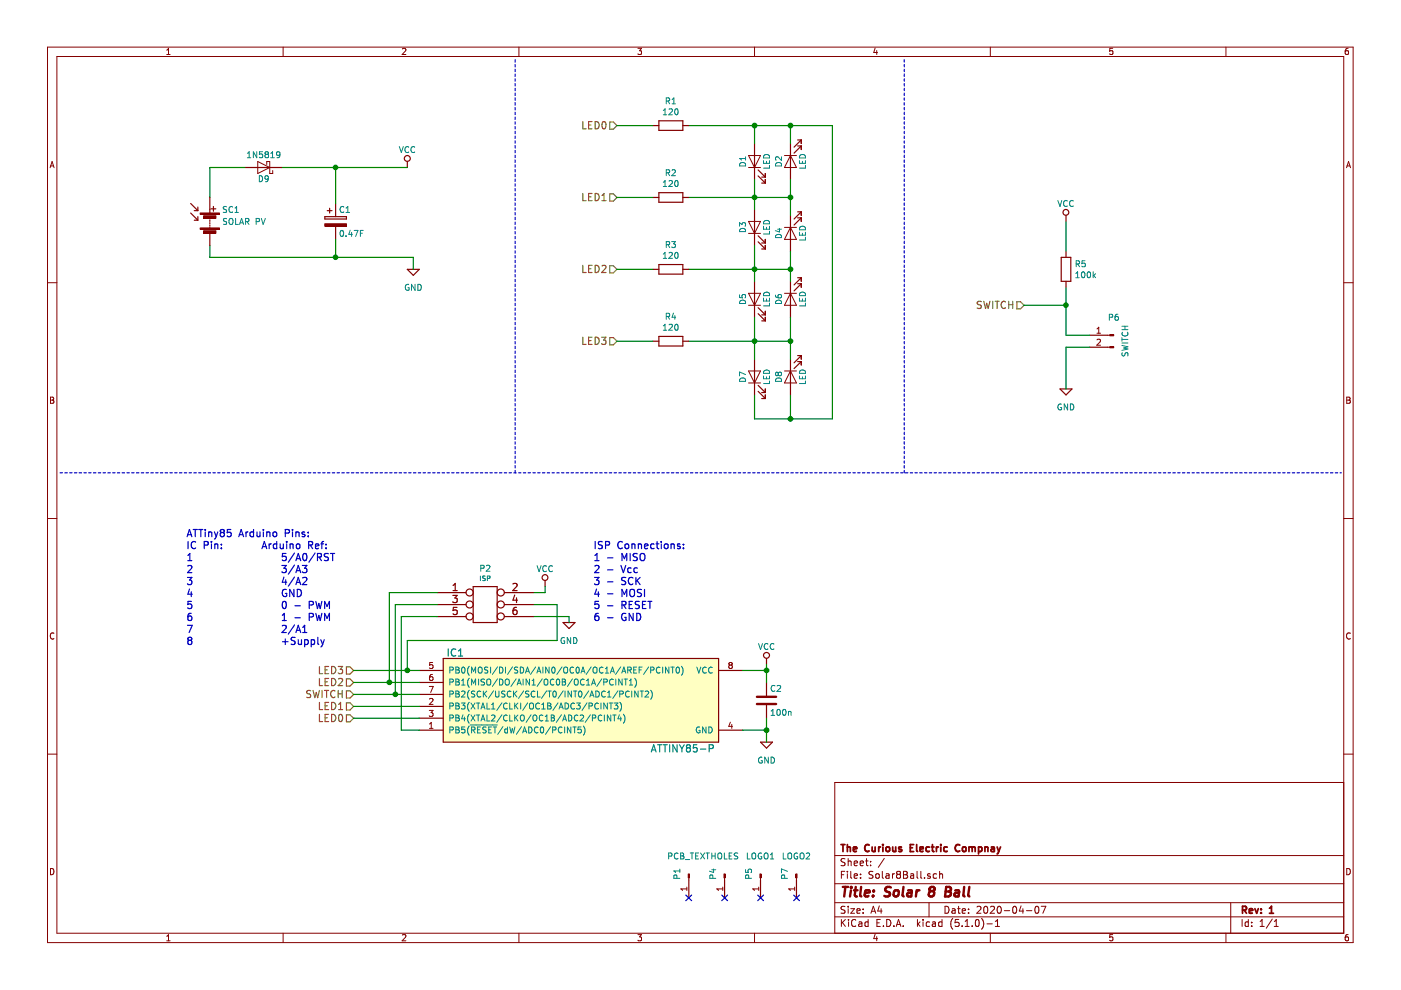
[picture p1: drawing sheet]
EESchema Schematic File Version 4
LIBS:SolarSpinner-rescue
LIBS:power
LIBS:device
LIBS:transistors
LIBS:conn
LIBS:regul
LIBS:74xx
LIBS:cmos4000
LIBS:adc-dac
LIBS:memory
LIBS:xilinx
LIBS:microcontrollers
LIBS:dsp
LIBS:microchip
LIBS:analog_switches
LIBS:motorola
LIBS:texas
LIBS:intel
LIBS:audio
LIBS:interface
LIBS:digital-audio
LIBS:philips
LIBS:display
LIBS:cypress
LIBS:siliconi
LIBS:opto
LIBS:atmel
LIBS:contrib
LIBS:valves
LIBS:Solar8Ball-cache
EELAYER 29 0
EELAYER END
$Descr A4 11693 8268
encoding utf-8
Sheet 1 1
Title "Solar 8 Ball"
Date "2020-04-07"
Rev "1"
Comp "The Curious Electric Compnay"
Comment1 ""
Comment2 ""
Comment3 ""
Comment4 ""
$EndDescr
$Comp
L Device:CP C1
U 1 1
P 2800 1850
F 0 "C1" H 2825 1950 50  0000 L CNN
F 1 "0.47F" H 2825 1750 50  0000 L CNN
F 2 "REInnovationFootprint:C_0_47F_SuperCap" H 2838 1700 50  0001 C CNN
F 3 "" H 2800 1850 50  0000 C CNN
F 4 "~" H 2800 1850 60  0001 C CNN "Notes"
F 5 "~" H 2800 1850 60  0001 C CNN "Description"
F 6 "~" H 2800 1850 60  0001 C CNN "Manufacturer"
F 7 "~" H 2800 1850 60  0001 C CNN "Manufacturer Part No"
F 8 "Aliexpress" H 2800 1850 60  0001 C CNN "Supplier 1"
F 9 "~" H 2800 1850 60  0001 C CNN "Supplier 1 Part No"
F 10 "0.4" H 2800 1850 60  0001 C CNN "Supplier 1 Cost"
F 11 "~" H 2800 1850 60  0001 C CNN "Supplier 2"
F 12 "~" H 2800 1850 60  0001 C CNN "Supplier 2 Part No"
F 13 "~" H 2800 1850 60  0001 C CNN "Supplier 2 Cost"
F 14 "~" H 2800 1850 60  0001 C CNN "Cost"
	1    2800 1850
	1    0    0    -1  
$EndComp
$Comp
L Connector:Conn_01x01_Male P5
U 1 1
P 6350 7300
F 0 "P5" H 6350 7400 50  0000 C CNN
F 1 "LOGO1" V 6200 7300 50  0000 C CNN
F 2 "CuriousElectric3:2020_04_14_CuriousElectricCompany_Logo_Round_15mm_BCu" H 6350 7300 50  0001 C CNN
F 3 "" H 6350 7300 50  0000 C CNN
	1    6350 7300
	0    -1   1    0   
$EndComp
$Comp
L Connector:Conn_01x01_Male P7
U 1 1
P 6650 7300
F 0 "P7" H 6650 7400 50  0000 C CNN
F 1 "LOGO2" V 6500 7300 50  0000 C CNN
F 2 "CuriousElectric3:TCEC_Words_13mm" H 6650 7300 50  0001 C CNN
F 3 "" H 6650 7300 50  0000 C CNN
	1    6650 7300
	0    -1   1    0   
$EndComp
$Comp
L matts_components:GND #PWR02
U 1 1
P 3450 2250
F 0 "#PWR02" H 3450 2000 50  0001 C CNN
F 1 "GND" H 3450 2100 50  0000 C CNN
F 2 "" H 3450 2250 50  0000 C CNN
F 3 "" H 3450 2250 50  0000 C CNN
	1    3450 2250
	1    0    0    -1  
$EndComp
Wire Wire Line
	1750 1650 1750 1400
Wire Wire Line
	1750 2050 1750 2150
Wire Wire Line
	2800 1700 2800 1400
Connection ~ 2800 1400
Wire Wire Line
	2800 2000 2800 2150
Connection ~ 2800 2150
Wire Wire Line
	3450 2150 3450 2250
NoConn ~ 6350 7500
NoConn ~ 6650 7500
Wire Wire Line
	2350 1400 2800 1400
$Comp
L power:VCC #PWR01
U 1 1
P 3400 1400
F 0 "#PWR01" H 3400 1250 50  0001 C CNN
F 1 "VCC" H 3400 1550 50  0000 C CNN
F 2 "" H 3400 1400 50  0000 C CNN
F 3 "" H 3400 1400 50  0000 C CNN
	1    3400 1400
	1    0    0    -1  
$EndComp
$Comp
L matts_components:ATTINY85-P IC1
U 1 1
P 3700 5500
F 0 "IC1" H 3800 5550 60  0000 C CNN
F 1 "ATTINY85-P" H 5700 4750 60  0000 C CNN
F 2 "REInnovationFootprint:DIP-8_300_ELL" H 3800 4750 60  0001 C CNN
F 3 "http://www.farnell.com/datasheets/1744708.pdf?_ga=2.238630600.937687315.1494695229-1523402957.1422198431" H 3700 5500 60  0001 C CNN
F 4 "~" H 3700 5500 60  0001 C CNN "Notes"
F 5 "8 Bit uP 20MHz" H 3700 5500 60  0001 C CNN "Description"
F 6 "ATMEL" H 3700 5500 60  0001 C CNN "Manufacturer"
F 7 "ATTINY85-20PU" H 3700 5500 60  0001 C CNN "Manufacturer Part No"
F 8 "Farnell" H 3700 5500 60  0001 C CNN "Supplier 1"
F 9 "1455162" H 3700 5500 60  0001 C CNN "Supplier 1 Part No"
F 10 "1.12" H 3700 5500 60  0001 C CNN "Supplier 1 Cost"
F 11 "~" H 3700 5500 60  0001 C CNN "Supplier 2"
F 12 "~" H 3700 5500 60  0001 C CNN "Supplier 2 Part No"
F 13 "~" H 3700 5500 60  0001 C CNN "Supplier 2 Cost"
F 14 "~" H 3700 5500 60  0001 C CNN "Cost"
	1    3700 5500
	1    0    0    -1  
$EndComp
$Comp
L Device:C C2
U 1 1
P 6400 5850
F 0 "C2" H 6425 5950 50  0000 L CNN
F 1 "100n" H 6425 5750 50  0000 L CNN
F 2 "REInnovationFootprint:C1_wide_lg_pad_2" H 6438 5700 50  0001 C CNN
F 3 "" H 6400 5850 50  0000 C CNN
F 4 "~" H 6400 5850 60  0001 C CNN "Notes"
F 5 "~" H 6400 5850 60  0001 C CNN "Description"
F 6 "~" H 6400 5850 60  0001 C CNN "Manufacturer"
F 7 "~" H 6400 5850 60  0001 C CNN "Manufacturer Part No"
F 8 "Rapid" H 6400 5850 60  0001 C CNN "Supplier 1"
F 9 "~" H 6400 5850 60  0001 C CNN "Supplier 1 Part No"
F 10 "0.07" H 6400 5850 60  0001 C CNN "Supplier 1 Cost"
F 11 "~" H 6400 5850 60  0001 C CNN "Supplier 2"
F 12 "~" H 6400 5850 60  0001 C CNN "Supplier 2 Part No"
F 13 "~" H 6400 5850 60  0001 C CNN "Supplier 2 Cost"
F 14 "~" H 6400 5850 60  0001 C CNN "Cost"
	1    6400 5850
	1    0    0    -1  
$EndComp
$Comp
L power:VCC #PWR07
U 1 1
P 6400 5550
F 0 "#PWR07" H 6400 5400 50  0001 C CNN
F 1 "VCC" H 6400 5700 50  0000 C CNN
F 2 "" H 6400 5550 50  0000 C CNN
F 3 "" H 6400 5550 50  0000 C CNN
	1    6400 5550
	1    0    0    -1  
$EndComp
$Comp
L matts_components:GND #PWR08
U 1 1
P 6400 6200
F 0 "#PWR08" H 6400 5950 50  0001 C CNN
F 1 "GND" H 6400 6050 50  0000 C CNN
F 2 "" H 6400 6200 50  0000 C CNN
F 3 "" H 6400 6200 50  0000 C CNN
	1    6400 6200
	1    0    0    -1  
$EndComp
Wire Wire Line
	6200 5600 6400 5600
Wire Wire Line
	6400 5550 6400 5600
Connection ~ 6400 5600
Wire Wire Line
	6200 6100 6400 6100
Wire Wire Line
	6400 6000 6400 6100
Connection ~ 6400 6100
$Comp
L matts_components:GND #PWR010
U 1 1
P 8900 3250
F 0 "#PWR010" H 8900 3000 50  0001 C CNN
F 1 "GND" H 8900 3100 50  0000 C CNN
F 2 "" H 8900 3250 50  0000 C CNN
F 3 "" H 8900 3250 50  0000 C CNN
	1    8900 3250
	1    0    0    -1  
$EndComp
$Comp
L power:VCC #PWR05
U 1 1
P 4550 4900
F 0 "#PWR05" H 4550 4750 50  0001 C CNN
F 1 "VCC" H 4550 5050 50  0000 C CNN
F 2 "" H 4550 4900 50  0000 C CNN
F 3 "" H 4550 4900 50  0000 C CNN
	1    4550 4900
	1    0    0    -1  
$EndComp
$Comp
L matts_components:GND #PWR06
U 1 1
P 4750 5200
F 0 "#PWR06" H 4750 4950 50  0001 C CNN
F 1 "GND" H 4750 5050 50  0000 C CNN
F 2 "" H 4750 5200 50  0000 C CNN
F 3 "" H 4750 5200 50  0000 C CNN
	1    4750 5200
	1    0    0    -1  
$EndComp
Wire Wire Line
	4450 5150 4750 5150
Wire Wire Line
	4450 4950 4550 4950
Wire Wire Line
	4550 4950 4550 4900
Wire Wire Line
	4450 5050 4650 5050
Wire Wire Line
	4650 5350 3400 5350
Wire Wire Line
	3400 5350 3400 5600
Connection ~ 3250 5700
Connection ~ 3300 5800
Connection ~ 3400 5600
Wire Wire Line
	3350 6100 3500 6100
$Comp
L Connector:Conn_01x01_Male P4
U 1 1
P 6050 7300
F 0 "P4" H 6050 7400 50  0000 C CNN
F 1 "HOLES" V 5900 7300 50  0000 C CNN
F 2 "REInnovationFootprint:PCB_Circle_100mm_BSS" H 6050 7300 50  0001 C CNN
F 3 "" H 6050 7300 50  0000 C CNN
F 4 "~" H 6050 7300 60  0001 C CNN "Description"
F 5 "~" H 6050 7300 60  0001 C CNN "Notes"
F 6 "~" H 6050 7300 60  0001 C CNN "Manufacturer"
F 7 "~" H 6050 7300 60  0001 C CNN "Manufacturer Part No"
F 8 "~" H 6050 7300 60  0001 C CNN "Supplier 1"
F 9 "~" H 6050 7300 60  0001 C CNN "Supplier 1 Part No"
F 10 "~" H 6050 7300 60  0001 C CNN "Supplier 2"
F 11 "~" H 6050 7300 60  0001 C CNN "Supplier 2 Part No"
F 12 "~" H 6050 7300 60  0001 C CNN "Cost"
	1    6050 7300
	0    -1   1    0   
$EndComp
NoConn ~ 6050 7500
Wire Wire Line
	4650 5050 4650 5350
Wire Wire Line
	3350 5150 3350 6100
Wire Wire Line
	3300 5050 3300 5800
Wire Wire Line
	3250 4950 3250 5700
Wire Notes Line
	500  3950 11200 3950
Wire Notes Line
	4300 3950 4300 500 
Text Notes 1550 5400 0    60   ~ 0
ATTiny85 Arduino Pins:\nIC Pin:       Arduino Ref:\n1                5/A0/RST\n2                3/A3\n3                4/A2\n4                GND\n5                0 - PWM\n6                1 - PWM\n7                2/A1\n8                +Supply
Text Notes 4950 5200 0    60   ~ 0
ISP Connections:\n1 - MISO\n2 - Vcc\n3 - SCK\n4 - MOSI\n5 - RESET\n6 - GND\n
Wire Wire Line
	4750 5150 4750 5200
Wire Wire Line
	6400 5600 6400 5700
Wire Wire Line
	6400 6100 6400 6200
Wire Wire Line
	1750 1400 2050 1400
Wire Wire Line
	1750 2150 2800 2150
Wire Wire Line
	3250 5700 3500 5700
Wire Wire Line
	3300 5800 3500 5800
Wire Wire Line
	3400 5600 3500 5600
Text HLabel 2950 6000 0    60   Input ~ 0
LED0
$Comp
L Device:Solar_Cells SC1
U 1 1
P 1750 1850
F 0 "SC1" H 1850 1950 50  0000 L CNN
F 1 "SOLAR PV" H 1850 1850 50  0000 L CNN
F 2 "REInnovationFootprint:PV_53x30mm_Area" V 1750 1910 50  0001 C CNN
F 3 "" V 1750 1910 50  0000 C CNN
F 4 "~" H 1750 1850 60  0000 C CNN "Notes"
F 5 "53x30mm 30mA 5V PV module" H 1750 1850 60  0001 C CNN "Description"
F 6 "~" H 1750 1850 60  0001 C CNN "Manufacturer"
F 7 "~" H 1750 1850 60  0001 C CNN "Manufacturer Part No"
F 8 "Aliexpress" H 1750 1850 60  0001 C CNN "Supplier 1"
F 9 "~" H 1750 1850 60  0001 C CNN "Supplier 1 Part No"
F 10 "0.7" H 1750 1850 60  0001 C CNN "Supplier 1 Cost"
F 11 "~" H 1750 1850 60  0001 C CNN "Supplier 2"
F 12 "~" H 1750 1850 60  0001 C CNN "Supplier 2 Part No"
F 13 "~" H 1750 1850 60  0001 C CNN "Supplier 2 Cost"
	1    1750 1850
	1    0    0    -1  
$EndComp
$Comp
L Connector:Conn_01x02_Male P6
U 1 1
P 9300 2800
F 0 "P6" H 9300 2950 50  0000 C CNN
F 1 "SWITCH" V 9200 2750 50  0000 C CNN
F 2 "REInnovationFootprint:TH_SW_SW200D" H 9300 2800 50  0001 C CNN
F 3 "" H 9300 2800 50  0000 C CNN
	1    9300 2800
	-1   0    0    -1  
$EndComp
$Comp
L Solar8Ball-rescue:LED-Device D2
U 1 1
P 6600 1350
F 0 "D2" H 6600 1450 50  0000 C CNN
F 1 "LED" H 6600 1250 50  0000 C CNN
F 2 "REInnovationFootprint:LED-5MM_larg_pad" H 6600 1350 50  0001 C CNN
F 3 "" H 6600 1350 50  0000 C CNN
F 4 "~" H 6600 1350 60  0000 C CNN "Notes"
F 5 "5mm White LED ?" H 6600 1350 60  0001 C CNN "Description"
F 6 "~" H 6600 1350 60  0001 C CNN "Manufacturer"
F 7 "~" H 6600 1350 60  0001 C CNN "Manufacturer Part No"
F 8 "Aliexpress" H 6600 1350 60  0001 C CNN "Supplier 1"
F 9 "~" H 6600 1350 60  0001 C CNN "Supplier 1 Part No"
F 10 "0.1" H 6600 1350 60  0001 C CNN "Supplier 1 Cost"
F 11 "~" H 6600 1350 60  0001 C CNN "Supplier 2"
F 12 "~" H 6600 1350 60  0001 C CNN "Supplier 2 Part No"
F 13 "~" H 6600 1350 60  0001 C CNN "Supplier 2 Cost"
	1    6600 1350
	0    -1   1    0   
$EndComp
$Comp
L Solar8Ball-rescue:LED-Device D3
U 1 1
P 6300 1900
F 0 "D3" H 6300 2000 50  0000 C CNN
F 1 "LED" H 6300 1800 50  0000 C CNN
F 2 "REInnovationFootprint:LED-5MM_larg_pad" H 6300 1900 50  0001 C CNN
F 3 "" H 6300 1900 50  0000 C CNN
F 4 "~" H 6300 1900 60  0000 C CNN "Notes"
F 5 "5mm White LED ?" H 6300 1900 60  0001 C CNN "Description"
F 6 "~" H 6300 1900 60  0001 C CNN "Manufacturer"
F 7 "~" H 6300 1900 60  0001 C CNN "Manufacturer Part No"
F 8 "Aliexpress" H 6300 1900 60  0001 C CNN "Supplier 1"
F 9 "~" H 6300 1900 60  0001 C CNN "Supplier 1 Part No"
F 10 "0.1" H 6300 1900 60  0001 C CNN "Supplier 1 Cost"
F 11 "~" H 6300 1900 60  0001 C CNN "Supplier 2"
F 12 "~" H 6300 1900 60  0001 C CNN "Supplier 2 Part No"
F 13 "~" H 6300 1900 60  0001 C CNN "Supplier 2 Cost"
	1    6300 1900
	0    -1   -1   0   
$EndComp
$Comp
L Solar8Ball-rescue:LED-Device D4
U 1 1
P 6600 1950
F 0 "D4" H 6600 2050 50  0000 C CNN
F 1 "LED" H 6600 1850 50  0000 C CNN
F 2 "REInnovationFootprint:LED-5MM_larg_pad" H 6600 1950 50  0001 C CNN
F 3 "" H 6600 1950 50  0000 C CNN
F 4 "~" H 6600 1950 60  0000 C CNN "Notes"
F 5 "5mm White LED ?" H 6600 1950 60  0001 C CNN "Description"
F 6 "~" H 6600 1950 60  0001 C CNN "Manufacturer"
F 7 "~" H 6600 1950 60  0001 C CNN "Manufacturer Part No"
F 8 "Aliexpress" H 6600 1950 60  0001 C CNN "Supplier 1"
F 9 "~" H 6600 1950 60  0001 C CNN "Supplier 1 Part No"
F 10 "0.1" H 6600 1950 60  0001 C CNN "Supplier 1 Cost"
F 11 "~" H 6600 1950 60  0001 C CNN "Supplier 2"
F 12 "~" H 6600 1950 60  0001 C CNN "Supplier 2 Part No"
F 13 "~" H 6600 1950 60  0001 C CNN "Supplier 2 Cost"
	1    6600 1950
	0    -1   1    0   
$EndComp
$Comp
L Solar8Ball-rescue:LED-Device D5
U 1 1
P 6300 2500
F 0 "D5" H 6300 2600 50  0000 C CNN
F 1 "LED" H 6300 2400 50  0000 C CNN
F 2 "REInnovationFootprint:LED-5MM_larg_pad" H 6300 2500 50  0001 C CNN
F 3 "" H 6300 2500 50  0000 C CNN
F 4 "~" H 6300 2500 60  0000 C CNN "Notes"
F 5 "5mm White LED ?" H 6300 2500 60  0001 C CNN "Description"
F 6 "~" H 6300 2500 60  0001 C CNN "Manufacturer"
F 7 "~" H 6300 2500 60  0001 C CNN "Manufacturer Part No"
F 8 "Aliexpress" H 6300 2500 60  0001 C CNN "Supplier 1"
F 9 "~" H 6300 2500 60  0001 C CNN "Supplier 1 Part No"
F 10 "0.1" H 6300 2500 60  0001 C CNN "Supplier 1 Cost"
F 11 "~" H 6300 2500 60  0001 C CNN "Supplier 2"
F 12 "~" H 6300 2500 60  0001 C CNN "Supplier 2 Part No"
F 13 "~" H 6300 2500 60  0001 C CNN "Supplier 2 Cost"
	1    6300 2500
	0    -1   -1   0   
$EndComp
$Comp
L Solar8Ball-rescue:LED-Device D6
U 1 1
P 6600 2500
F 0 "D6" H 6600 2600 50  0000 C CNN
F 1 "LED" H 6600 2400 50  0000 C CNN
F 2 "REInnovationFootprint:LED-5MM_larg_pad" H 6600 2500 50  0001 C CNN
F 3 "" H 6600 2500 50  0000 C CNN
F 4 "~" H 6600 2500 60  0000 C CNN "Notes"
F 5 "5mm White LED ?" H 6600 2500 60  0001 C CNN "Description"
F 6 "~" H 6600 2500 60  0001 C CNN "Manufacturer"
F 7 "~" H 6600 2500 60  0001 C CNN "Manufacturer Part No"
F 8 "Aliexpress" H 6600 2500 60  0001 C CNN "Supplier 1"
F 9 "~" H 6600 2500 60  0001 C CNN "Supplier 1 Part No"
F 10 "0.1" H 6600 2500 60  0001 C CNN "Supplier 1 Cost"
F 11 "~" H 6600 2500 60  0001 C CNN "Supplier 2"
F 12 "~" H 6600 2500 60  0001 C CNN "Supplier 2 Part No"
F 13 "~" H 6600 2500 60  0001 C CNN "Supplier 2 Cost"
	1    6600 2500
	0    -1   1    0   
$EndComp
$Comp
L Solar8Ball-rescue:LED-Device D7
U 1 1
P 6300 3150
F 0 "D7" H 6300 3250 50  0000 C CNN
F 1 "LED" H 6300 3050 50  0000 C CNN
F 2 "REInnovationFootprint:LED-5MM_larg_pad" H 6300 3150 50  0001 C CNN
F 3 "" H 6300 3150 50  0000 C CNN
F 4 "~" H 6300 3150 60  0000 C CNN "Notes"
F 5 "5mm White LED ?" H 6300 3150 60  0001 C CNN "Description"
F 6 "~" H 6300 3150 60  0001 C CNN "Manufacturer"
F 7 "~" H 6300 3150 60  0001 C CNN "Manufacturer Part No"
F 8 "Aliexpress" H 6300 3150 60  0001 C CNN "Supplier 1"
F 9 "~" H 6300 3150 60  0001 C CNN "Supplier 1 Part No"
F 10 "0.1" H 6300 3150 60  0001 C CNN "Supplier 1 Cost"
F 11 "~" H 6300 3150 60  0001 C CNN "Supplier 2"
F 12 "~" H 6300 3150 60  0001 C CNN "Supplier 2 Part No"
F 13 "~" H 6300 3150 60  0001 C CNN "Supplier 2 Cost"
	1    6300 3150
	0    -1   -1   0   
$EndComp
$Comp
L Solar8Ball-rescue:LED-Device D8
U 1 1
P 6600 3150
F 0 "D8" H 6600 3250 50  0000 C CNN
F 1 "LED" H 6600 3050 50  0000 C CNN
F 2 "REInnovationFootprint:LED-5MM_larg_pad" H 6600 3150 50  0001 C CNN
F 3 "" H 6600 3150 50  0000 C CNN
F 4 "~" H 6600 3150 60  0000 C CNN "Notes"
F 5 "5mm White LED ?" H 6600 3150 60  0001 C CNN "Description"
F 6 "~" H 6600 3150 60  0001 C CNN "Manufacturer"
F 7 "~" H 6600 3150 60  0001 C CNN "Manufacturer Part No"
F 8 "Aliexpress" H 6600 3150 60  0001 C CNN "Supplier 1"
F 9 "~" H 6600 3150 60  0001 C CNN "Supplier 1 Part No"
F 10 "0.1" H 6600 3150 60  0001 C CNN "Supplier 1 Cost"
F 11 "~" H 6600 3150 60  0001 C CNN "Supplier 2"
F 12 "~" H 6600 3150 60  0001 C CNN "Supplier 2 Part No"
F 13 "~" H 6600 3150 60  0001 C CNN "Supplier 2 Cost"
	1    6600 3150
	0    -1   1    0   
$EndComp
Wire Wire Line
	2800 2150 3450 2150
Wire Wire Line
	2800 1400 3400 1400
Text HLabel 2950 5900 0    60   Input ~ 0
LED1
Text HLabel 2950 5700 0    60   Input ~ 0
LED2
Text HLabel 2950 5600 0    60   Input ~ 0
LED3
Text HLabel 2950 5800 0    60   Input ~ 0
SWITCH
Text HLabel 5150 1050 0    60   Input ~ 0
LED0
Text HLabel 5150 1650 0    60   Input ~ 0
LED1
Text HLabel 5150 2250 0    60   Input ~ 0
LED2
Text HLabel 5150 2850 0    60   Input ~ 0
LED3
Text HLabel 8550 2550 0    60   Input ~ 0
SWITCH
$Comp
L Solar8Ball-rescue:LED-Device D1
U 1 1
P 6300 1350
F 0 "D1" H 6300 1450 50  0000 C CNN
F 1 "LED" H 6300 1250 50  0000 C CNN
F 2 "REInnovationFootprint:LED-5MM_larg_pad" H 6300 1350 50  0001 C CNN
F 3 "" H 6300 1350 50  0000 C CNN
F 4 "~" H 6300 1350 60  0000 C CNN "Notes"
F 5 "5mm White LED ?" H 6300 1350 60  0001 C CNN "Description"
F 6 "~" H 6300 1350 60  0001 C CNN "Manufacturer"
F 7 "~" H 6300 1350 60  0001 C CNN "Manufacturer Part No"
F 8 "Aliexpress" H 6300 1350 60  0001 C CNN "Supplier 1"
F 9 "~" H 6300 1350 60  0001 C CNN "Supplier 1 Part No"
F 10 "0.1" H 6300 1350 60  0001 C CNN "Supplier 1 Cost"
F 11 "~" H 6300 1350 60  0001 C CNN "Supplier 2"
F 12 "~" H 6300 1350 60  0001 C CNN "Supplier 2 Part No"
F 13 "~" H 6300 1350 60  0001 C CNN "Supplier 2 Cost"
	1    6300 1350
	0    -1   -1   0   
$EndComp
$Comp
L Device:D_Schottky D9
U 1 1
P 2200 1400
F 0 "D9" H 2200 1500 50  0000 C CNN
F 1 "1N5819" H 2200 1300 50  0000 C CNN
F 2 "REInnovationFootprint:TH_Diode_1" H 2200 1400 50  0001 C CNN
F 3 "" H 2200 1400 50  0000 C CNN
F 4 "~" H 2200 1400 60  0000 C CNN "Notes"
F 5 "~" H 2200 1400 60  0001 C CNN "Description"
F 6 "~" H 2200 1400 60  0001 C CNN "Manufacturer"
F 7 "~" H 2200 1400 60  0001 C CNN "Manufacturer Part No"
F 8 "RS" H 2200 1400 60  0001 C CNN "Supplier 1"
F 9 "~" H 2200 1400 60  0001 C CNN "Supplier 1 Part No"
F 10 "0.03" H 2200 1400 60  0001 C CNN "Supplier 1 Cost"
F 11 "~" H 2200 1400 60  0001 C CNN "Supplier 2"
F 12 "~" H 2200 1400 60  0001 C CNN "Supplier 2 Part No"
F 13 "~" H 2200 1400 60  0001 C CNN "Supplier 2 Cost"
	1    2200 1400
	-1   0    0    1   
$EndComp
Wire Wire Line
	5750 1050 6300 1050
Wire Wire Line
	6300 1050 6300 1200
Wire Wire Line
	6300 1050 6600 1050
Wire Wire Line
	6600 1050 6600 1200
Connection ~ 6300 1050
Wire Wire Line
	6300 1500 6300 1650
Wire Wire Line
	6600 1800 6600 1650
Wire Wire Line
	6600 2100 6600 2250
Wire Wire Line
	6300 2050 6300 2250
Wire Wire Line
	6300 2650 6300 2850
Wire Wire Line
	6600 2650 6600 2850
Wire Wire Line
	6300 3300 6300 3500
Wire Wire Line
	6300 3500 6600 3500
Wire Wire Line
	6600 3500 6600 3300
Wire Wire Line
	6600 3500 6950 3500
Wire Wire Line
	6950 3500 6950 1050
Wire Wire Line
	6950 1050 6600 1050
Connection ~ 6600 3500
Connection ~ 6600 1050
Wire Wire Line
	5750 1650 6300 1650
Connection ~ 6300 1650
Wire Wire Line
	6300 1650 6300 1750
Wire Wire Line
	6300 1650 6600 1650
Connection ~ 6600 1650
Wire Wire Line
	6600 1650 6600 1500
Wire Wire Line
	5750 2250 6300 2250
Connection ~ 6300 2250
Wire Wire Line
	6300 2250 6300 2350
Wire Wire Line
	6300 2250 6600 2250
Connection ~ 6600 2250
Wire Wire Line
	6600 2250 6600 2350
Wire Wire Line
	5750 2850 6300 2850
Connection ~ 6300 2850
Wire Wire Line
	6300 2850 6300 3000
Wire Wire Line
	6300 2850 6600 2850
Connection ~ 6600 2850
Wire Wire Line
	6600 2850 6600 3000
Wire Wire Line
	9100 2900 8900 2900
Wire Wire Line
	8900 2900 8900 3250
Wire Wire Line
	8900 2400 8900 2550
Wire Wire Line
	8900 2800 9100 2800
Wire Notes Line
	7550 3950 7550 500 
$Comp
L matts_components:ISP_3X2 P2
U 1 1
P 4050 5100
F 0 "P2" H 4050 5454 50  0000 C CNN
F 1 "ISP" H 4050 5369 40  0000 C CNN
F 2 "REInnovationFootprint:ISP_3x2" H 4050 5100 60  0001 C CNN
F 3 "" H 4050 5100 60  0000 C CNN
	1    4050 5100
	1    0    0    -1  
$EndComp
Wire Wire Line
	3350 5150 3650 5150
Wire Wire Line
	3300 5050 3650 5050
Wire Wire Line
	3250 4950 3650 4950
$Comp
L Device:R R5
U 1 1
P 8900 2250
F 0 "R5" H 8970 2296 50  0000 L CNN
F 1 "100k" H 8970 2205 50  0000 L CNN
F 2 "REInnovationFootprint:R3-LARGE_PADS_0_8_hole" V 8830 2250 50  0001 C CNN
F 3 "~" H 8900 2250 50  0001 C CNN
	1    8900 2250
	1    0    0    -1  
$EndComp
$Comp
L power:VCC #PWR03
U 1 1
P 8900 1850
F 0 "#PWR03" H 8900 1700 50  0001 C CNN
F 1 "VCC" H 8900 2000 50  0000 C CNN
F 2 "" H 8900 1850 50  0000 C CNN
F 3 "" H 8900 1850 50  0000 C CNN
	1    8900 1850
	1    0    0    -1  
$EndComp
Wire Wire Line
	8900 2100 8900 1850
Wire Wire Line
	8550 2550 8900 2550
Connection ~ 8900 2550
Wire Wire Line
	8900 2550 8900 2800
$Comp
L Device:R R2
U 1 1
P 5600 1650
F 0 "R2" V 5393 1650 50  0000 C CNN
F 1 "120" V 5484 1650 50  0000 C CNN
F 2 "REInnovationFootprint:R3-LARGE_PADS_0_8_hole" V 5530 1650 50  0001 C CNN
F 3 "~" H 5600 1650 50  0001 C CNN
	1    5600 1650
	0    1    1    0   
$EndComp
$Comp
L Device:R R1
U 1 1
P 5600 1050
F 0 "R1" V 5393 1050 50  0000 C CNN
F 1 "120" V 5484 1050 50  0000 C CNN
F 2 "REInnovationFootprint:R3-LARGE_PADS_0_8_hole" V 5530 1050 50  0001 C CNN
F 3 "~" H 5600 1050 50  0001 C CNN
	1    5600 1050
	0    1    1    0   
$EndComp
$Comp
L Device:R R3
U 1 1
P 5600 2250
F 0 "R3" V 5393 2250 50  0000 C CNN
F 1 "120" V 5484 2250 50  0000 C CNN
F 2 "REInnovationFootprint:R3-LARGE_PADS_0_8_hole" V 5530 2250 50  0001 C CNN
F 3 "~" H 5600 2250 50  0001 C CNN
	1    5600 2250
	0    1    1    0   
$EndComp
$Comp
L Device:R R4
U 1 1
P 5600 2850
F 0 "R4" V 5393 2850 50  0000 C CNN
F 1 "120" V 5484 2850 50  0000 C CNN
F 2 "REInnovationFootprint:R3-LARGE_PADS_0_8_hole" V 5530 2850 50  0001 C CNN
F 3 "~" H 5600 2850 50  0001 C CNN
	1    5600 2850
	0    1    1    0   
$EndComp
Wire Wire Line
	5150 2850 5450 2850
Wire Wire Line
	5150 2250 5450 2250
Wire Wire Line
	5150 1650 5450 1650
Wire Wire Line
	5150 1050 5450 1050
Wire Wire Line
	2950 5600 3400 5600
Wire Wire Line
	2950 5700 3250 5700
Wire Wire Line
	2950 5800 3300 5800
Wire Wire Line
	2950 5900 3500 5900
Wire Wire Line
	2950 6000 3500 6000
$Comp
L Connector:Conn_01x01_Male P1
U 1 1
P 5750 7300
F 0 "P1" H 5750 7400 50  0000 C CNN
F 1 "PCB_TEXT" V 5600 7300 50  0000 C CNN
F 2 "CuriousElectric3:Solar8Ball_Word_Mask3" H 5750 7300 50  0001 C CNN
F 3 "" H 5750 7300 50  0000 C CNN
F 4 "~" H 5750 7300 60  0001 C CNN "Description"
F 5 "~" H 5750 7300 60  0001 C CNN "Notes"
F 6 "~" H 5750 7300 60  0001 C CNN "Manufacturer"
F 7 "~" H 5750 7300 60  0001 C CNN "Manufacturer Part No"
F 8 "~" H 5750 7300 60  0001 C CNN "Supplier 1"
F 9 "~" H 5750 7300 60  0001 C CNN "Supplier 1 Part No"
F 10 "~" H 5750 7300 60  0001 C CNN "Supplier 2"
F 11 "~" H 5750 7300 60  0001 C CNN "Supplier 2 Part No"
F 12 "~" H 5750 7300 60  0001 C CNN "Cost"
	1    5750 7300
	0    -1   1    0   
$EndComp
NoConn ~ 5750 7500
$EndSCHEMATC
